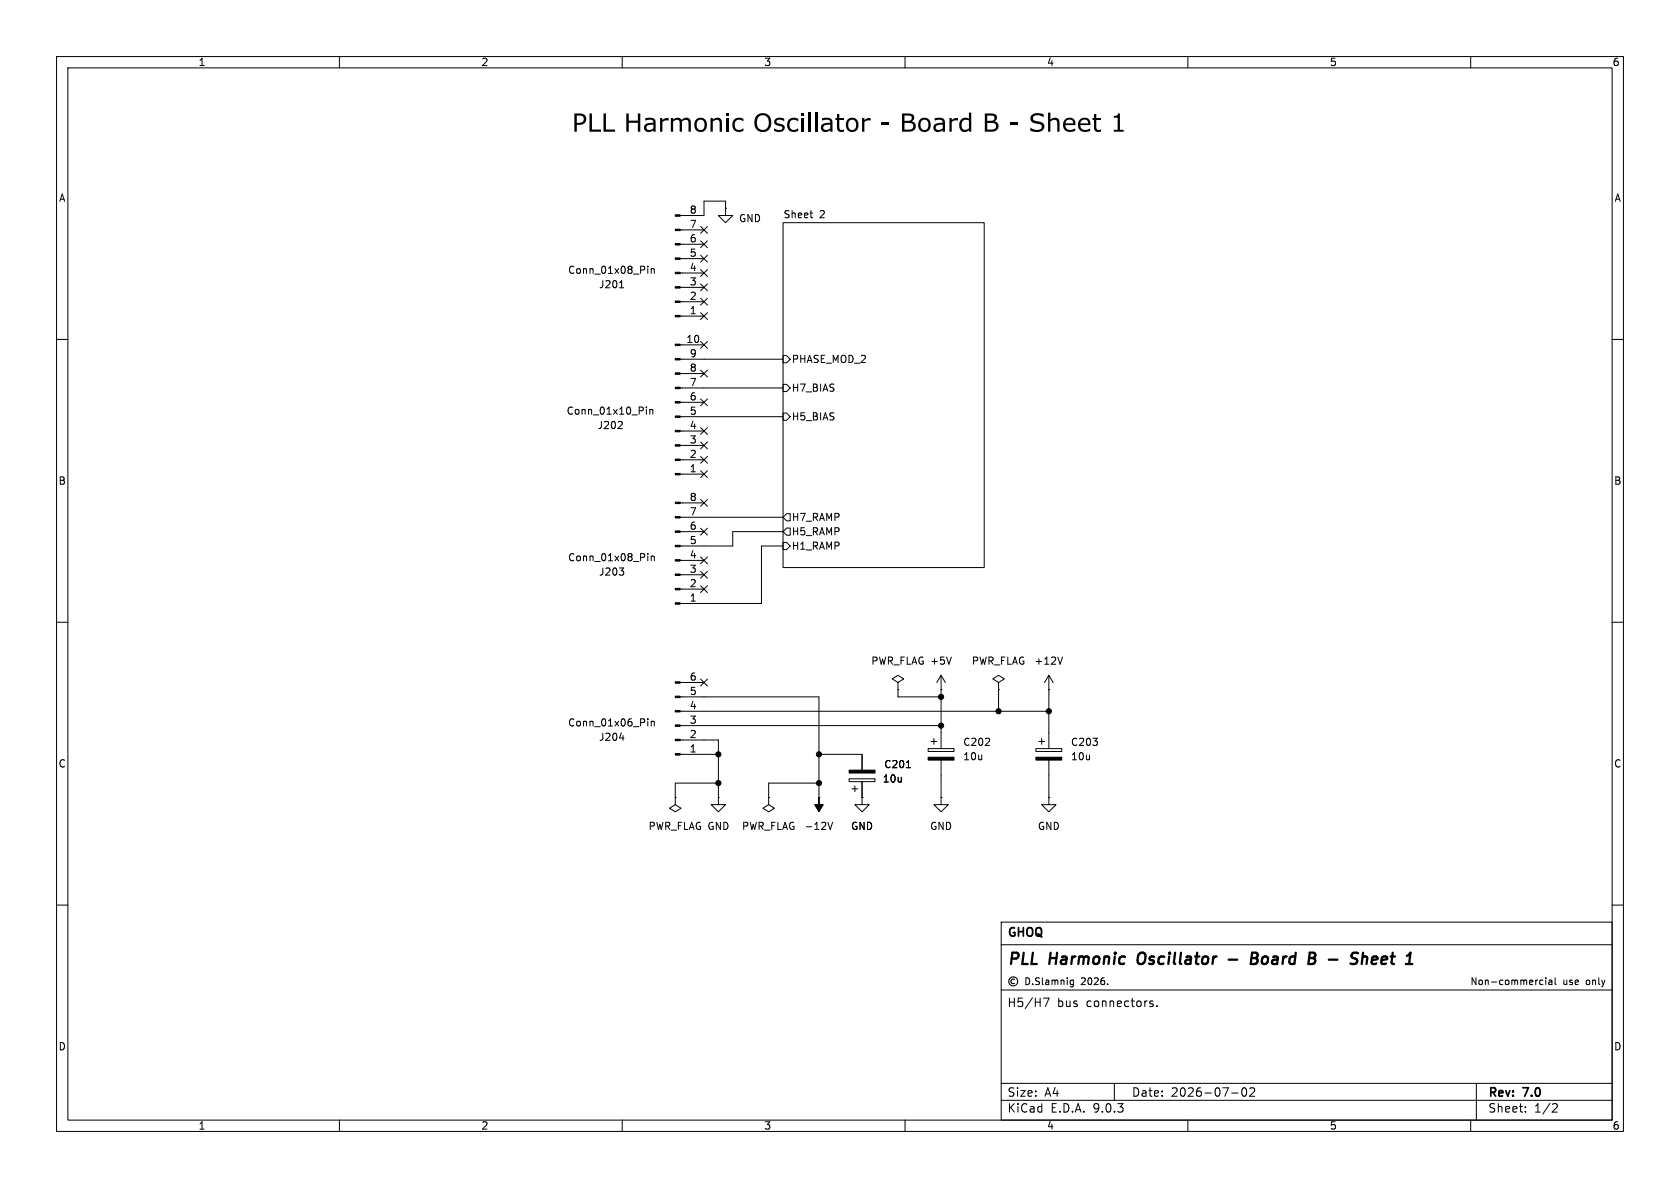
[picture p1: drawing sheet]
<svg xmlns="http://www.w3.org/2000/svg" width="297mm" height="210mm" viewBox="0 0 297 210" stroke-linecap="round" stroke-linejoin="round" font-family="sans-serif">
<g fill="none" stroke="#000" stroke-width=".18">
<path d="M10 10h277v190h-277zM12 12h273v186h-273zM60 10v2M110 10v2M160 10v2M210 10v2M260 10v2M128.3 36.8v1.3h1.2l-1.2 1.3-1.3-1.3h1.3M128.3 36.8h.1M128.3 36.8v-1.2h-3.8v2.5h-4.3M138.4 39.4h35.6v60.9h-35.6zM143.2 37.6h.5"/>
<path d="M143.5 38.5h.2M109.5 50.9h.8M114.5 47.1v.1M114.5 47.5v.8M115.1 47.5v.8M115.1 47.6l.2-.1h.3l.1 .8M120.2 55.9h4.3M120.2 53.3h4.3M120.2 50.8h4.3M120.2 48.3h4.3M120.2 45.7h4.3M120.2 43.2h4.3"/>
<path d="M120.2 40.6h4.3M123.9 42.6l1.2 1.2M123.9 47.7l1.2 1.2M123.9 50.2l1.2 1.2M123.9 55.3l1.2 1.2M123.9 40l1.2 1.2M123.9 45.1l1.2 1.2M123.9 52.7l1.2 1.2M125.1 42.6l-1.2 1.2M125.1 47.7l-1.2 1.2M125.1 50.2l-1.2 1.2M125.1 55.3l-1.2 1.2"/>
<path d="M125.1 40l-1.2 1.2M125.1 45.1l-1.2 1.2M125.1 52.7l-1.2 1.2M10 60h2M109.9 74.6l.1 .1-.1 .3-.7 .8h.8M114.3 72v.1M114.3 72.4v.8M114.9 72.4v.8M114.9 72.5l.2-.1h.3v.8M120.2 78.7h4.3M120.2 76.2h4.3M120.2 73.7h18.2"/>
<path d="M120.2 71.1h4.3M120.2 68.6h18.2M120.2 66h4.3M120.2 63.5h18.2M120.2 61h4.3M123.9 78.1l1.2 1.2M123.9 70.5l1.2 1.2M123.9 75.6l1.2 1.2M123.9 65.4l1.2 1.2M123.9 60.4l1.2 1.2M125.1 78.1l-1.2 1.2M125.1 70.5l-1.2 1.2"/>
<path d="M125.1 75.6l-1.2 1.2M125.1 65.4l-1.2 1.2M125.1 60.4l-1.2 1.2M138.4 62.9h.7l.6 .6-.6 .6h-.7zM138.4 73h.7l.6 .7-.6 .6h-.7zM138.4 67.9h.7l.6 .7-.6 .6h-.7zM285 60h2M114.5 97.9v.1M114.5 98.3v.8M115.1 98.3v.8M115.1 98.4l.2-.1h.3l.1 .8M120.2 83.8h4.3"/>
<path d="M120.2 81.3h4.3M120.2 99.1h4.3M120.2 94h4.3M120.2 91.4h18.2M120.2 88.9h4.3M123.9 80.7l1.2 1.2M123.9 83.2l1.2 1.2M123.9 93.4l1.2 1.2M123.9 98.5l1.2 1.2M123.9 88.3l1.2 1.2M125.1 80.7l-1.2 1.2M125.1 83.2l-1.2 1.2"/>
<path d="M125.1 93.4l-1.2 1.2M125.1 98.5l-1.2 1.2M125.1 88.3l-1.2 1.2M138.4 95.9h.7l.6 .6-.6 .7h-.7zM138.4 96.5h-3.8v10.2h-14.4M138.4 94h-8.9v2.5h-9.3M139.1 93.3h.6v1.3h-.6l-.7-.6zM139.1 90.8h.6v1.3h-.6l-.7-.7zM10 110h2M109.5 100.4h.8l-.5 .5M110.1 100.9l.2 .2-.2 .5M120.2 104.1h4.3"/>
<path d="M120.2 101.6h4.3M123.9 101l1.2 1.2M123.9 103.5l1.2 1.2M125.1 101l-1.2 1.2M125.1 103.5l-1.2 1.2M166.4 119.4v12.9M166.4 119.4l.7 1.3M166.4 119.4l-.8 1.3M168.2 116.1l-.4 1.3M185.4 119.4v12.9M185.4 119.4l.8 1.3M185.4 119.4l-.7 1.3"/>
<path d="M187.8 116.1l-.4 1.3M285 110h2M109.5 130.5h.8M114.5 127.1v.1M114.5 127.5v.8M115.1 127.5v.8M115.1 127.6l.2-.1 .3 .1 .1 .7M120.2 133.4h6.8M120.2 130.8h6.8v10.2M120.2 128.3h46.2M120.2 125.7h65.2M120.2 123.2h24.6v17.8"/>
<path d="M120.2 120.7h4.3M123.9 120l1.2 1.3M125.1 120l-1.2 1.3M127 138.4h-7.6v2.6M144.8 133.4h7.6v2.7M144.8 138.4h-8.9v2.6M150.1 137.7h4.6v.5h-4.6zM150.6 139.4h1M151.1 138.9v1.1M152.4 138.2v2.8M158.7 120.7l1.1-.7-1.1-.6-1 .6 1 .7v1.2M158.7 121.9h.1"/>
<path d="M158.7 121.9v1.3h7.7M160.3 135.7h.7M164.1 132.3h4.6v.5h-4.6zM164.6 131.1h1M165.1 130.6v1M166.4 121.9h.1M166.4 134.4v6.6M176.5 120.7l1-.7-1-.6-1 .6 1 .7v1.2M176.5 121.9h.1M176.5 121.9v3.8M183.1 132.3h4.6v.5h-4.6zM183.6 131.1h1.1"/>
<path d="M184.1 130.6v1M185.4 121.9h.1M185.4 134.4v6.6M119.4 141v1.2l-1 .7 1 .6 1-.6-1-.7M119.4 141h.1M127 141v1.2h-1.3l1.3 1.3 1.3-1.3h-1.3M127 141h.1M135.9 141v1.2l-1 .7 1 .6 1-.6-1-.7M135.9 141h.1M144.8 141h.1M146.4 145.4l.4 1.2 .4-1.2M152.4 141v1.2h1.3l-1.3 1.3-1.3-1.3h1.3"/>
<path d="M152.4 141h.1M166.4 141v1.2h1.2l-1.2 1.3-1.3-1.3h1.3M166.4 141h.1M185.4 141v1.2h1.3l-1.3 1.3-1.3-1.3h1.3M185.4 141h.1M10 160h2M177 163h108v35h-108zM177 167h108M177 175h108M179.4 173.1a.41 .41 0 0 0-.7 .4 .41 .41 0 0 0 .7 .3M181.4 172.9a.61 .61 0 0 1 .7 .6 .61 .61 0 0 1-.7 .6zM182.6 173.9v.2"/>
<path d="M183.8 172.9h-.5l-.2 .2 .1 .3 .5 .2v.3l-.2 .2-.4-.1M184.3 172.9v1l.1 .2M184.5 176.4h1l-.7 1.5M184.9 173.3h.5v.8M185.4 173.5l-.4 .1-.2 .2 .2 .3 .4-.1M186 173.4l.3-.1 .2 .1M186 173.3v.8M186.5 173.4l.2-.1h.3v.8M186.5 173.4v.7M187.6 173.4l.2-.1h.2l.1 .8M187.6 173.3v.8M188.7 172.9v.1"/>
<path d="M188.7 173.3v.8M189.8 173.3h-.4l-.2 .2 .1 .5h.5M189.8 173.3v.9l-.3 .3-.3-.1M203.3 177.4l.5 .1 .1 .2-.1 .2h-.4M203.3 177h.5M204.5 177.8v.1M272.4 173.3h.4M272.8 174l-.4 .1M273.3 172.9v.1M273.3 173.3v.8M273.8 173.3h.5l.1 .8M274.4 173.5l-.4 .1-.2 .2 .2 .3 .4-.1"/>
<path d="M274.9 172.9v1l.2 .2M285 160h2M60 198v2M110 198v2M160 198v2M177 191.5h108M177 194.5h108M197 191.5v3M210 198v2M217.7 193.2h1.2M219.7 192.4l.2-.1a.81 .81 0 0 1 .6 .6 .81 .81 0 0 1-.3 .8l-.2 .1a.81 .81 0 0 1-.3-1.4zM221 192.4l.5-.1 .2 .1 .1 .3-.9 1.1h.9"/>
<path d="M260 198v2M261 191.5v6.5M269.7 196.5v.1M269.7 195.7v.1M274.7 195.1l.5 .1 .1 .3-.9 1.1h.9"/>
<circle cx="179.1" cy="173.5" r=".8"/>
</g>
<path d="M201.3 168.7a1.5 1.5 0 0 0 0 1.6M217.2 169.6h1.5M221.2 169.4h.7M221.4 168.4h.6a.49 .49 0 0 1 .4 .5 .49 .49 0 0 1-.5 .5l.3 .1a.58 .58 0 0 1-.3 .9h-.8zM240.1 168.5a.85 .85 0 0 0-1 .1l-.2 .4 .1 .2M240.9 169.3a.49 .49 0 0 1 .8 .1l-.1 1M241 168.4l-.3 2M243.3 169.1l-.6 .1-.2 .9 .2 .3h.4M243.5 169.6l-1 .1" fill="none" stroke="#000" stroke-width=".4"/>
<g fill="#000" stroke="#000" stroke-width=".18">
<path d="M119.4 38h.8v.2h-.8zM119.4 55.8h.8v.2h-.8zM119.4 53.2h.8v.3h-.8zM119.4 50.7h.8v.2h-.8zM119.4 48.1h.8v.3h-.8zM119.4 45.6h.8v.2h-.8zM119.4 43.1h.8v.2h-.8zM119.4 40.5h.8v.3h-.8zM119.4 78.6h.8v.3h-.8zM119.4 76.1h.8v.2h-.8zM119.4 73.5h.8v.3h-.8zM119.4 71h.8v.2h-.8z"/>
<path d="M119.4 68.5h.8v.2h-.8zM119.4 65.9h.8v.3h-.8zM119.4 63.4h.8v.2h-.8zM119.4 60.8h.8v.3h-.8zM119.4 83.7h.8v.2h-.8zM119.4 81.2h.8v.2h-.8zM119.4 98.9h.8v.3h-.8zM119.4 96.4h.8v.2h-.8zM119.4 93.9h.8v.2h-.8zM119.4 91.3h.8v.3h-.8zM119.4 88.8h.8v.2h-.8zM119.4 106.6h.8v.2h-.8z"/>
<path d="M119.4 104h.8v.3h-.8zM119.4 101.5h.8v.2h-.8zM119.4 133.2h.8v.3h-.8zM119.4 130.7h.8v.2h-.8zM119.4 128.1h.8v.3h-.8zM119.4 125.6h.8v.3h-.8zM119.4 123.1h.8v.2h-.8zM119.4 120.5h.8v.3h-.8zM150.1 136.1h4.6v.6h-4.6zM164.1 133.9h4.6v.5h-4.6zM183.1 133.9h4.6v.5h-4.6zM144.8 141v1.2h.7l-.7 1.3-.8-1.3h.8z"/>
<circle cx="127" cy="138.4" r=".46"/>
<circle cx="127" cy="133.4" r=".46"/>
<circle cx="144.8" cy="138.4" r=".46"/>
<circle cx="144.8" cy="133.4" r=".46"/>
<circle cx="166.4" cy="128.3" r=".46"/>
<circle cx="166.4" cy="123.2" r=".46"/>
<circle cx="176.5" cy="125.7" r=".46"/>
<circle cx="185.4" cy="125.7" r=".46"/>
</g>
<path d="M129.8 21.1a1.4 1.4 0 0 1 1.6-.1v.5a.9 .9 0 0 0-1.5 .2 .9 .9 0 0 0 1 1.2l.5-.2v.4a1.29 1.29 0 0 1-1.7-.2 1.29 1.29 0 0 1 .1-1.8zM152.4 20.9h.4v.3l.6-.3h.5v.4h-.6l-.5 .3v1.7h-.4z" fill="#000"/>
<g font-size="4.4">
<text x="101.1" y="24.7">PLL Harmonic</text>
<text x="133.1" y="24.7">Oscillator</text>
<text x="155.5" y="24.7">- Board B - Sheet 1</text>
</g>
<g font-size="2.8">
<text x="178" y="171.1">PLL</text>
<text x="185.6" y="171.1">Harmonic</text>
<text x="202" y="171.1">Oscillator</text>
<text x="223.6" y="171.1">Board</text>
<text x="234.6" y="171.1">B</text>
<text x="238.9" y="171.1">-</text>
<text x="243.7" y="171.1">Sheet</text>
</g>
<g font-size="2.1">
<text x="178" y="166">GHOQ</text>
<text x="178" y="178.2">H5/H7</text>
<text x="186.9" y="178.2">bus</text>
<text x="192.1" y="178.2">connectors.</text>
<text x="178" y="196.9">KiCad</text>
<text x="178" y="194.1">Size:</text>
<text x="184.7" y="194.1">A4</text>
<text x="185.7" y="196.9">E.D.A.</text>
<text x="193.3" y="196.9">9.0.3</text>
<text x="200" y="194.1">Date:</text>
<text x="207" y="194.1">2026-07-02</text>
<text x="263" y="194.3">Rev:</text>
<text x="263" y="196.9">Sheet:</text>
<text x="269.4" y="194.3">7.0</text>
<text x="271.2" y="196.9">1/2</text>
</g>
<g font-size="1.8">
<text x="35" y="11.9">1</text>
<text x="85" y="11.9">2</text>
<text x="135" y="11.9">3</text>
<text x="185" y="11.9">4</text>
<text x="235" y="11.9">5</text>
<text x="285" y="11.9">6</text>
<text x="10.3" y="35.9">A</text>
<text x="285.3" y="35.9">A</text>
<text x="121.8" y="40.4">7</text>
<text x="121.8" y="37.8">8</text>
<text x="130.6" y="39.5">GND</text>
<text x="138.4" y="38.7">Sheet</text>
<text x="144.9" y="38.7">2</text>
<text x="121.8" y="45.5">5</text>
<text x="121.8" y="42.9">6</text>
<text x="100.3" y="48.6">Conn_01x08_Pin</text>
<text x="105.8" y="51.2">J201</text>
<text x="121.8" y="53.1">2</text>
<text x="121.8" y="50.5">3</text>
<text x="121.8" y="48">4</text>
<text x="121.8" y="55.6">1</text>
<text x="121.2" y="60.7">10</text>
<text x="121.8" y="65.8">8</text>
<text x="121.8" y="63.2">9</text>
<text x="139.9" y="64.4">PHASE_MOD_2</text>
<text x="121.8" y="70.9">6</text>
<text x="121.8" y="68.3">7</text>
<text x="139.9" y="69.4">H7_BIAS</text>
<text x="100.1" y="73.5">Conn_01x10_Pin</text>
<text x="105.6" y="76">J202</text>
<text x="121.8" y="75.9">4</text>
<text x="121.8" y="73.4">5</text>
<text x="139.9" y="74.5">H5_BIAS</text>
<text x="121.8" y="83.6">1</text>
<text x="121.8" y="81">2</text>
<text x="121.8" y="78.5">3</text>
<text x="10.3" y="85.9">B</text>
<text x="121.8" y="88.6">8</text>
<text x="285.3" y="85.9">B</text>
<text x="121.8" y="93.7">6</text>
<text x="121.8" y="91.2">7</text>
<text x="139.9" y="94.8">H5_RAMP</text>
<text x="139.9" y="92.3">H7_RAMP</text>
<text x="100.3" y="99.4">Conn_01x08_Pin</text>
<text x="105.8" y="102">J203</text>
<text x="121.8" y="101.3">3</text>
<text x="121.8" y="98.8">4</text>
<text x="121.8" y="96.3">5</text>
<text x="139.9" y="97.4">H1_RAMP</text>
<text x="121.8" y="106.4">1</text>
<text x="121.8" y="103.9">2</text>
<text x="153.9" y="117.7">PWR_FLAG +5V</text>
<text x="171.7" y="117.7">PWR_FLAG</text>
<text x="182.8" y="117.7">+12V</text>
<text x="121.8" y="125.5">4</text>
<text x="121.8" y="122.9">5</text>
<text x="121.8" y="120.4">6</text>
<text x="100.3" y="128.6">Conn_01x06_Pin</text>
<text x="105.8" y="131.2">J204</text>
<text x="121.8" y="130.6">2</text>
<text x="121.8" y="128">3</text>
<text x="10.3" y="135.9">C</text>
<text x="121.8" y="133.1">1</text>
<text x="156.2" y="136">C201</text>
<text x="170.2" y="132.1">C202</text>
<text x="170.2" y="134.6">10u</text>
<text x="189.2" y="132.1">C203</text>
<text x="189.2" y="134.6">10u</text>
<text x="285.3" y="135.9">C</text>
<text x="156" y="138.5">10u</text>
<text x="114.6" y="146.9">PWR_FLAG GND</text>
<text x="131.1" y="146.9">PWR_FLAG</text>
<text x="142.1" y="146.9">-12V</text>
<text x="150.4" y="146.9">GND</text>
<text x="164.3" y="146.9">GND</text>
<text x="183.4" y="146.9">GND</text>
<text x="10.3" y="185.9">D</text>
<text x="285.3" y="185.9">D</text>
<text x="35" y="199.9">1</text>
<text x="85" y="199.9">2</text>
<text x="135" y="199.9">3</text>
<text x="185" y="199.9">4</text>
<text x="235" y="199.9">5</text>
<text x="285" y="199.9">6</text>
</g>
<g font-size="1.7">
<text x="191.3" y="174.3">2026.</text>
<text x="259.8" y="174.3">Non-commercial</text>
<text x="276.3" y="174.3">use</text>
<text x="280.5" y="174.3">only</text>
</g>
</svg>
